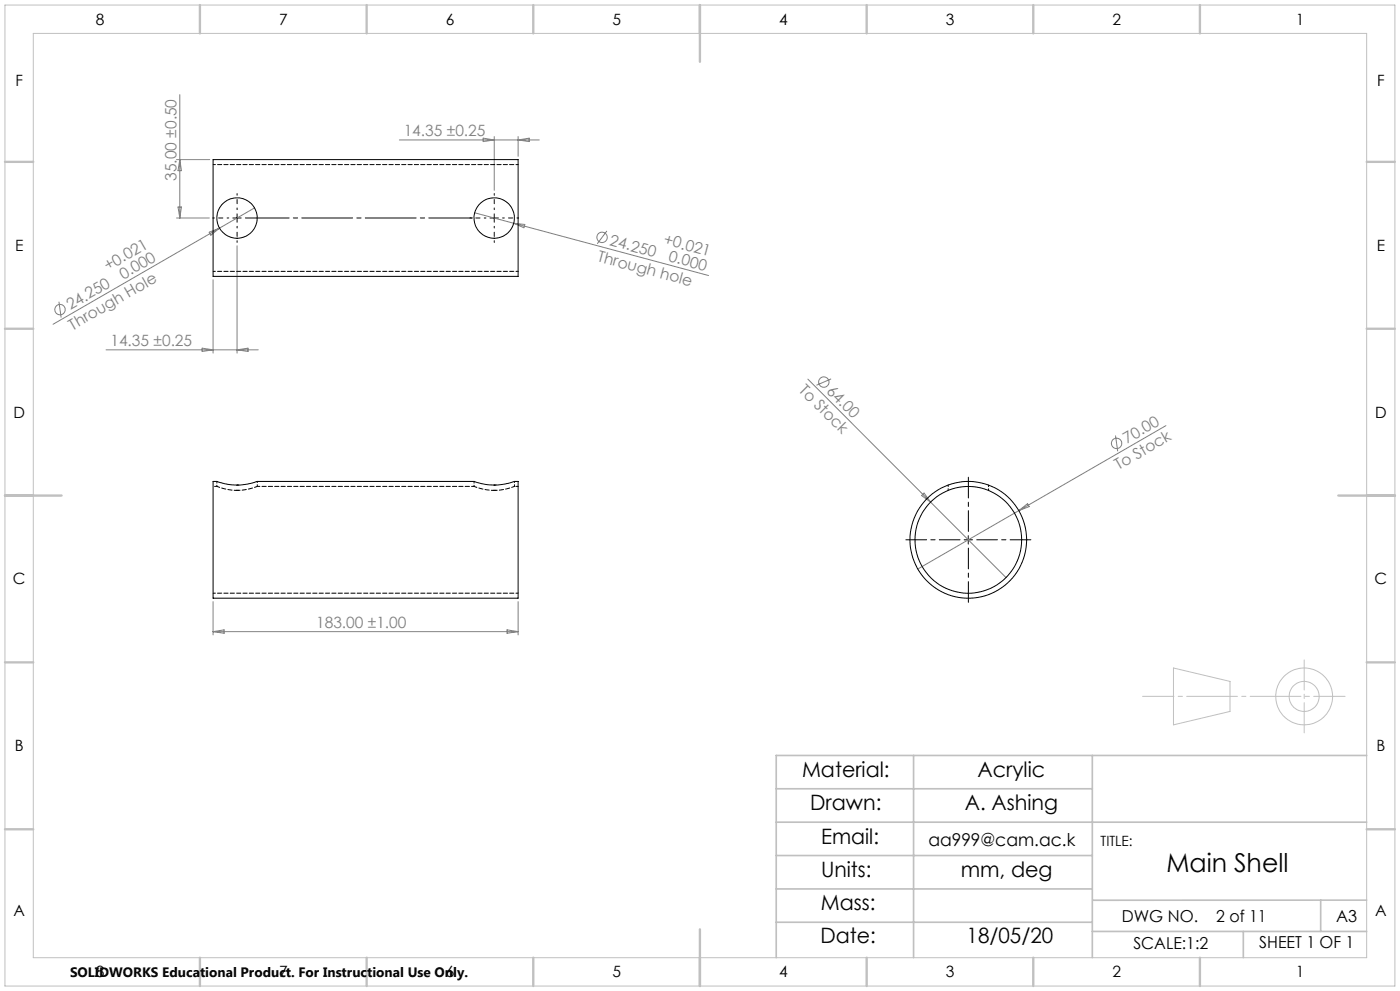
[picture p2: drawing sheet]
<svg xmlns="http://www.w3.org/2000/svg" width="420mm" height="297mm" viewBox="0 0 420 297" stroke-linecap="round" stroke-linejoin="round" font-family="sans-serif">
<g fill="none" stroke="#808080" stroke-width=".3">
<path d="M53.9 28.4v36.9M53 47.8h9.9M53.9 47.8l.5 3.3h-1zM119.8 41.9h42M145 41.4l3.3 .5-3.3 .5zM148.3 40.9v16.1M155.4 40.9v5.9M155.4 41.9l3.3-.5v1zM53 65.3h9.8M53.4 62.1h1l-.5 3.2zM62.8 69.6l3.1-1.2-2.6 2.1zM65.9 68.4l-50 28.8"/>
<path d="M71.1 73.7v32.1M76.4 62.3l-10.5 6.1M142.4 63.8l11.7 3.1M154.1 66.9l58.5 15.7M154.1 66.9l3.3 .4-.2 1zM182.1 69.2l-2.9 3.9M17.7 90.4l.6 4.8M63.9 83.9v21.9M31.8 104.8h45.7M60.6 104.3l3.3 .5-3.3 .5zM71.1 104.8l3.3-.5v1zM242.4 113.6l36.8 36.9"/>
<path d="M249.3 113.6l-4.4 1.9M334.6 130.5l.7 4.8M349.8 127.6l-44.2 25.4M276.5 148.5l.7-.7 2 2.7zM279.2 150.5l22.6 22.6M305.6 153l-30.3 17.5M305.6 153l2.7-2 .5 .8zM63.9 180.3v10M63.9 189.3h91.5M63.9 189.3l3.3-.5v1zM152.1 188.8l3.3 .5-3.3 .5zM155.4 180.3v10"/>
<circle cx="180.6" cy="71.1" r="1.57"/>
<circle cx="18" cy="92.8" r="1.56"/>
<circle cx="247.1" cy="114.5" r="1.56"/>
<circle cx="335" cy="132.9" r="1.56"/>
</g>
<g fill="none" stroke="#c0c0c0" stroke-width=".3">
<path d="M1.5 1.5h417v294h-417zM10 10h400v277h-400zM352 200.2l17 4v9l-17 4z"/>
<circle cx="391.2" cy="208.7" r="4.5"/>
<circle cx="391.2" cy="208.7" r="8.5"/>
</g>
<path d="M290.5 159.3v-16.3M288 161.8h-16.2M290.5 164.3v16.2M293 161.8h16.3" fill="none" stroke="#000" stroke-width=".3" stroke-dasharray="15.2 1.3 1.3 1.3" stroke-dashoffset="9"/>
<path d="M68.6 65.3h-4.8M71.1 62.8v-4.8M71.1 67.8v4.8M145.8 65.3h-4.8M148.3 62.8v-4.8M148.3 67.8v4.8M150.8 65.3h4.8" fill="none" stroke="#000" stroke-width=".3" stroke-dasharray="15.2 1.3 1.3 1.3" stroke-dashoffset="14.7"/>
<path d="M73.6 65.3h68.1" fill="none" stroke="#000" stroke-width=".3" stroke-dasharray="15.2 1.3 1.3 1.3" stroke-dashoffset="2.1"/>
<g fill="none" stroke="#000" stroke-width=".3">
<path d="M63.9 47.8h91.5v35h-91.5zM69.8 65.3h2.6M71.1 64.1v2.5M147 65.3h2.5M148.3 64.1v2.5M63.9 144.3h1.2a17.3 17.3 0 0 0 12.1 0h65a17.3 17.3 0 0 0 12.1 0h1.1v35h-91.5zM289.2 161.8h2.5M290.5 160.5v2.6"/>
<circle cx="71.1" cy="65.3" r="6.1"/>
<circle cx="148.3" cy="65.3" r="6.1"/>
<circle cx="290.5" cy="161.8" r="16"/>
<circle cx="290.5" cy="161.8" r="17.5"/>
</g>
<path d="M403.5 208.7h-60.7" fill="none" stroke="#c0c0c0" stroke-width=".3" stroke-dasharray="15.2 1.3 1.3 1.3" stroke-dashoffset="5.8"/>
<path d="M391.3 197.8v21.8" fill="none" stroke="#c0c0c0" stroke-width=".3" stroke-dasharray="15.2 1.3 1.3 1.3" stroke-dashoffset="6.2"/>
<path d="M232.9 236.4h94.8M274.1 226.4v60.6M327.7 226.4v60.6M410 226.4h-177.1v60.6M232.9 246.4h177.1M232.9 256.4h94.8M232.9 266.4h94.8M232.9 276.4h94.8M327.7 279.1h82.3M373 279.1v7.9M396.2 269.8v9.3M410 269.8h-82" fill="none" stroke="#c0c0c0" stroke-width=".5"/>
<g fill="none" stroke="#c0c0c0" stroke-width=".7">
<path d="M60 1.5v8.5M110 1.5v8.5M160 1.5v8.5M210 1.5v17M260 1.5v8.5M310 1.5v8.5M360 1.5v8.5M1.5 48.5h8.5M410 48.5h8.5M1.5 98.5h8.5M410 98.5h8.5M1.5 148.5h17"/>
<path d="M401.5 148.5h17M1.5 198.5h8.5M410 198.5h8.5M1.5 248.5h8.5M410 248.5h8.5M210 278.5v17M60 287v8.5M110 287v8.5M160 287v8.5M260 287v8.5M310 287v8.5M360 287v8.5"/>
</g>
<path d="M71.1 145.4l.5-.1M148.2 145.4l.6-.1" fill="none" stroke="#000" stroke-width=".3" stroke-dasharray="1.3 .6"/>
<path d="M65.1 145.8l3.4 .9 2.6 .3M71.1 147l3.3-.4 2.8-.8M71.7 147h-.9M142.2 145.8l3.4 .9 2.7 .3M148.3 147l3.2-.4 2.8-.8M148.8 147h-.9" fill="none" stroke="#000" stroke-width=".3" stroke-dasharray="1.3 .6" stroke-dashoffset=".4"/>
<path d="M155.5 49.3h-91.5M64 81.3h91.5M65.1 145.8h-1.1M155.5 145.8h-1.2M64 177.8h91.5" fill="none" stroke="#000" stroke-width=".3" stroke-dasharray="1.3 .6" stroke-dashoffset=".6"/>
<path d="M142.2 145.8h-65" fill="none" stroke="#000" stroke-width=".3" stroke-dasharray="1.3 .6" stroke-dashoffset=".5"/>
<path d="M65.1 144.3v1.5M77.2 145.8v-1.5M142.2 144.3v1.5M154.3 145.8v-1.5M284.4 145.4v1.6M296.6 147v-1.6" fill="none" stroke="#000" stroke-width=".3" stroke-dasharray="1.3 .6" stroke-dashoffset=".8"/>
<text font-size="7.8" x="349.9" y="261.4">Main Shell</text>
<g font-size="6.3">
<text x="240.6" y="232.7">Material:</text>
<text x="293.2" y="232.7">Acrylic</text>
<text x="243" y="242.7">Drawn:</text>
<text x="289.4" y="242.7">A. Ashing</text>
<text x="246.3" y="252.9">Email:</text>
<text x="246.3" y="262.7">Units:</text>
<text x="288.2" y="262.7">mm, deg</text>
<text x="246.3" y="272.7">Mass:</text>
<text x="246.2" y="282.6">Date:</text>
<text x="290" y="282.6">18/05/20</text>
</g>
<text font-size="5.3" x="278.5" y="253.4">aa999@cam.ac.k</text>
<g font-size="4.9">
<text x="336.5" y="276.3">DWG NO.</text>
<text x="364.9" y="276.3">2 of 11</text>
<text x="400.9" y="276.3">A3</text>
<text x="340" y="284.4">SCALE:1:2</text>
<text x="377.8" y="284.2">SHEET 1 OF 1</text>
</g>
<g font-size="4.7">
<text x="28.7" y="7.4">8</text>
<text x="83.7" y="7.4">7</text>
<text x="133.7" y="7.4">6</text>
<text x="183.7" y="7.4">5</text>
<text x="233.7" y="7.4">4</text>
<text x="283.7" y="7.4">3</text>
<text x="333.7" y="7.4">2</text>
<text x="388.7" y="7.4">1</text>
<text x="4.6" y="25.9">F</text>
<text x="413.1" y="25.9">F</text>
<text x="4.5" y="75.2">E</text>
<text x="413" y="75.2">E</text>
<text x="4" y="125.2">D</text>
<text x="412.5" y="125.2">D</text>
<text x="3.9" y="175.2">C</text>
<text x="412.4" y="175.2">C</text>
<text x="4.4" y="225.2">B</text>
<text x="412.9" y="225.2">B</text>
<text x="4" y="274.4">A</text>
<text x="412.5" y="274.4">A</text>
<text x="28.7" y="292.9">8</text>
<text x="83.7" y="292.9">7</text>
<text x="133.7" y="292.9">6</text>
<text x="183.7" y="292.9">5</text>
<text x="233.7" y="292.9">4</text>
<text x="283.7" y="292.9">3</text>
<text x="333.7" y="292.9">2</text>
<text x="388.7" y="292.9">1</text>
</g>
<g font-size="4.7" fill="#808080">
<text x="121.1" y="40.9">14.35 ±0.25</text>
<text x="52.9" y="54.2" transform="rotate(-90 52.9 54.2)">35.00 ±0.50</text>
<text x="182.7" y="73.4" transform="rotate(15 182.7 73.4)">24.250</text>
<text x="198.8" y="73.1" transform="rotate(15 198.8 73.1)">+0.021</text>
<text x="32.3" y="81.3" transform="rotate(-30 32.3 81.3)">+0.021</text>
<text x="37" y="83.8" transform="rotate(-30 37 83.8)">0.000</text>
<text x="179" y="78.3" transform="rotate(15 179 78.3)">Through hole</text>
<text x="200.4" y="78.2" transform="rotate(15 200.4 78.2)">0.000</text>
<text x="21.1" y="93" transform="rotate(-30 21.1 93)">24.250</text>
<text x="21.8" y="99.1" transform="rotate(-30 21.8 99.1)">Through Hole</text>
<text x="33.1" y="103.8">14.35 ±0.25</text>
<text x="239.5" y="117.1" transform="rotate(45 239.5 117.1)">To Stock</text>
<text x="247.8" y="117.5" transform="rotate(45 247.8 117.5)">64.00</text>
<text x="338.1" y="133.1" transform="rotate(-30 338.1 133.1)">70.00</text>
<text x="335.6" y="141" transform="rotate(-30 335.6 141)">To Stock</text>
<text x="94.8" y="188.3">183.00 ±1.00</text>
</g>
<text font-size="4.2" x="330.2" y="253.4">TITLE:</text>
<text font-size="4.1" x="21" y="292.8">SOLIDWORKS Educational Product. For Instructional Use Only.</text>
</svg>
